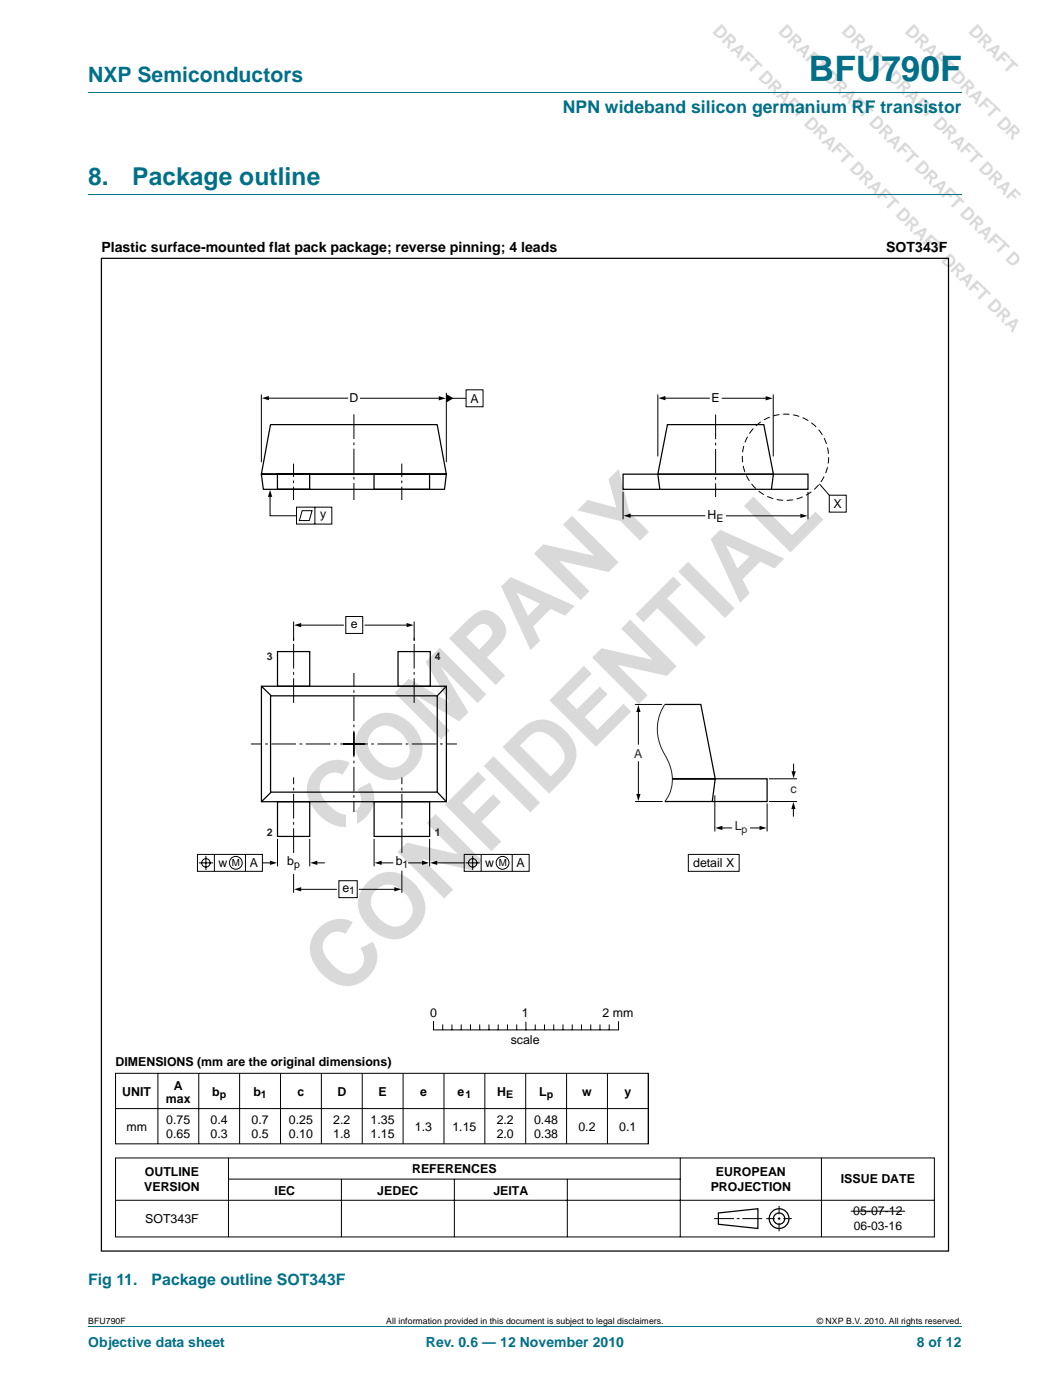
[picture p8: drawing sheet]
<svg xmlns="http://www.w3.org/2000/svg" width="210mm" height="280mm" viewBox="0 0 210 280" stroke-linecap="round" stroke-linejoin="round" font-family="sans-serif">
<path d="M17.6 18.5h174.7M17.6 39h174.7M17.6 265.5h174.7" fill="none" stroke="#007088" stroke-width=".2"/>
<g fill="none" stroke="#000" stroke-width=".2">
<path d="M131.5 78.9v12.4M132.7 79.7h9.1M144.4 79.7h8.9M154.6 78.9v12.4M124.6 98.4v5.5M161.5 98.4v5.5M163.8 96.8l2 2.3M165.8 99.1h3.4v3.4h-3.4zM127 140.9h5.4M127.6 142.2v6.7M127.6 152.4v6.7M142.9 159.1v7.3"/>
<path d="M153.7 155.8h5.6M158.6 152.9v1.7M127 160.4h5.5M137.6 170.9h10.2v3.4h-10.2zM144.1 165.7h2.2M150 165.7h2.1M153.4 160.7v5.7M153.7 160.4h5.6M158.6 161.6v1.7M23.1 214.7h106.5v14.2h-106.5zM31.6 214.7v14.1M39.7 214.7v14.2"/>
<path d="M47.9 214.7v14.2M56.1 214.7v14.2M64.2 214.7v14.2M72.4 214.7v14.2M80.6 214.7v14.2M86.7 204.4v1.7h36.9v-1.7M88.5 205.1v.9M88.8 214.7v14.2M90.4 205.1v.9M92.2 205.1v.9M94 205.1v.9M95.9 205.1v.9"/>
<path d="M96.9 214.7v14.2M97.7 205.1v.9M99.6 205.1v.9M101.4 205.1v.9M103.3 205.1v.9M105.1 214.7v14.2M105.1 204.5v1.5M107 205.1v.9M108.8 205.1v.9M110.7 205.1v.9M112.5 205.1v.9M113.3 214.7v14.2"/>
<path d="M114.4 205.1v.9M116.2 205.1v.9M118.1 205.1v.9M119.9 205.1v.9M121.4 214.7v14.2M121.8 205.1v.9M129.6 214.7v14.2M23.1 231.7h163.7v15.8h-163.7zM23.1 221.8h106.5M45.7 231.7v15.8M45.7 235.9h90.3M68.3 235.9v11.6"/>
<path d="M90.8 235.9v11.6M113.4 235.9v11.6M136 231.7v15.8M164.2 231.7v15.8M23.1 240.1h163.7M142.8 243.8h3.9M147.3 243.8h.5M148.4 243.8h4M153.2 243.8h1.7M155.5 243.8h.5M155.7 241.3v1.7M155.7 243.5v.6"/>
<path d="M155.7 244.7v1.7M156.6 243.8h1.7"/>
</g>
<g fill="none" stroke="#000" stroke-width=".25">
<path d="M20.3 51.7h169.3v198.6h-169.3zM124.6 94.9h36.9v3h-36.9zM132.9 140.9h7.2l2.9 14.9h-8.6h19v4.6h-20.5M143 155.8l-.6 4.6M143.6 242.7l7.9-.9v4l-7.9-.9z"/>
<circle cx="155.7" cy="243.8" r="1.98"/>
<circle cx="155.7" cy="243.8" r="1.13"/>
</g>
<path d="M131.6 79.7l1.4-.5v.9zM153.1 79.3l1.4 .4-1.4 .4zM127.6 141l.5 1.5h-.9zM127.2 158.9h.9l-.5 1.4zM158.2 154.3h.9l-.5 1.4zM143 165.7l1.4-.5v.9zM151.8 165.2l1.5 .5-1.5 .4zM158.6 160.5l.4 1.4h-.8z" fill="#000"/>
<path d="M132.9 140.9a9 9 0 0 0 0 10.1 8 8 0 0 1 .3 9l-.3 .4" fill="none" stroke="#231f20" stroke-width=".2"/>
<path d="M170.1 242.3h10.8z" fill="#000" stroke="#000" stroke-width=".2"/>
<circle cx="157" cy="91.5" r="8.6" fill="none" stroke="#000" stroke-width=".2" stroke-dasharray="1.2 .7 0 0" stroke-linecap="butt"/>
<path d="M143.1 101.6v-18.7" fill="none" stroke="#000" stroke-width=".2" stroke-dasharray="4.9 .7 .5 .7" stroke-linecap="butt"/>
<path d="M142.7 99.4h.7v4.1h-.7z" fill="#fff"/>
<path d="M52.2 94.9h37l-.3 3h-36.3zM54.1 85h33.3l1.8 9.9h-37zM55.5 94.9h6.4v3h-6.4zM74.8 94.9h11.1v3h-11.1zM131.5 94.9l.4 3M133.4 85h19.3l1.9 9.9h-23.1zM154.6 94.9l-.4 3" fill="none" stroke="#000" stroke-width=".25"/>
<path d="M52.2 78.9v13.6M53.5 79.7h16M72.1 79.7h15.9M89.2 78.6v13.9M90.4 79.7h2.8M93.2 78h3.4v3.4h-3.4zM59.3 101.5h7v3.4h-7zM60.4 102.2h2l-.6 1.9h-2zM62.9 101.5v3.4M125.8 103.2h15.1M145.2 103.2h15.1" fill="none" stroke="#000" stroke-width=".2"/>
<path d="M52.3 79.7l1.5-.5v.9zM87.7 79.3l1.4 .4-1.4 .4zM89.2 78.8l1.4 .9-1.4 .8zM124.7 103.2l1.4-.4v.8zM160 102.8l1.4 .4-1.4 .4z" fill="#000"/>
<path d="M58.7 102.3v-9.5M80.3 102.3v-9.5" fill="none" stroke="#000" stroke-width=".2" stroke-dasharray="4.9 .7 .5 .7" stroke-linecap="butt"/>
<path d="M58.4 100h.6v4.1h-.6z" fill="#fff"/>
<path d="M70.8 101.6v-18.8" fill="none" stroke="#000" stroke-width=".2" stroke-dasharray="4.9 .7 .5 .7" stroke-linecap="butt"/>
<g fill="#fff">
<path d="M70.4 100h.7v4.1h-.7z"/>
<path d="M80 100h.6v4.1h-.6z"/>
</g>
<g fill="none" stroke="#000" stroke-width=".2">
<path d="M54 99.1v4.1h5.3M58.7 124.4v3.9M59.9 125.1h8.8M69.1 123.3h3.4v3.4h-3.4zM73 125.1h8.6M82.8 124.4v3.9M39.5 170.9h13v3.4h-13zM39.8 172.6h2.8M41.2 171.2v2.9M42.9 170.9v3.4M49.1 170.9v3.4M52.6 172.6h1.6"/>
<path d="M55.5 167.8v5.5M58.7 174.8v3.8M59.9 177.9h7.3M61.9 167.8v5.5M63.1 172.6h1.7M67.7 176.2h3.7v3.4h-3.7zM71.8 177.9h7.3M74.8 167.8v5.5M76 172.6h2.5M80.3 174.2v4.4M81.7 172.6h3M85.9 167.8v5.5"/>
<path d="M92.7 172.6h-5.6M92.8 170.9h13v3.4h-13zM93.1 172.6h2.8M94.5 171.2v2.9M96.2 170.9v3.4M102.4 170.9v3.4"/>
<circle cx="41.2" cy="172.6" r=".85"/>
<circle cx="47.1" cy="172.6" r="1.28"/>
<circle cx="94.5" cy="172.6" r=".85"/>
<circle cx="100.5" cy="172.6" r="1.28"/>
</g>
<path d="M54 98l.4 1.4h-.8zM58.8 125.1l1.4-.5v.9zM81.3 124.6l1.4 .5-1.4 .4zM54 172.2l1.4 .4-1.4 .5zM58.8 177.9l1.4-.4v.8zM62 172.6l1.4-.4v.9zM74.9 172.6l1.4-.4v.9zM78.8 177.5l1.4 .4-1.4 .4zM84.4 172.2l1.4 .4-1.4 .5zM86 172.6l1.4-.4v.9z" fill="#000"/>
<path d="M58.7 140.6v-13.6M68.6 148.9h22.7M70.7 146.5v19M70.7 151.1v-18.8M72.9 148.9h-22.7M82.8 140.6v-13.6M58.7 170.7v-15.2M80.3 170.7v-15.2" fill="none" stroke="#000" stroke-width=".2" stroke-dasharray="4.9 .7 .5 .7" stroke-linecap="butt"/>
<path d="M52.3 137.3h36.9v23.1h-36.9zM52.3 137.3l1.9 1.9M54.1 139.2h33.3v19.3h-33.3zM55.5 130.4h6.4v6.9h-6.4zM79.6 130.4h6.4v6.9h-6.4zM89.2 137.3l-1.8 1.9M54.2 158.5l-1.9 1.9M87.4 158.5l1.8 1.9M55.5 160.4h6.4v6.9h-6.4zM74.8 160.4h11.1v6.9h-11.1z" fill="none" stroke="#000" stroke-width=".25"/>
<g fill="#fff">
<path d="M69.4 130.2h2.1v4.5h-2.1z"/>
<path d="M69.1 162.5h2.2v4.5h-2.2z"/>
</g>
<g font-size="18.3" fill="#d9d9d9">
<text x="67.9" y="168.3" transform="rotate(-45 67.9 168.3)">COMPANY</text>
<text x="68.5" y="200.1" transform="rotate(-45 68.5 200.1)">CONFIDENTIAL</text>
</g>
<text font-size="7" fill="#007088" x="161.7" y="16.2">BFU790F</text>
<g font-size="4.9" fill="#007088">
<text x="17.6" y="37">8.</text>
<text x="26.4" y="37">Package outline</text>
</g>
<text font-size="4.2" fill="#007088" x="17.6" y="16.4">NXP Semiconductors</text>
<g font-size="3.5" fill="#d9d9d9">
<text x="142.3" y="6.4" transform="rotate(45 142.3 6.4)">DRAFT DRAFT DRAFT DRAFT DRAFT DRAFT DRA</text>
<text x="155.4" y="6.4" transform="rotate(45 155.4 6.4)">DRAFT DRAFT DRAFT DRAFT DRAFT D</text>
<text x="168.1" y="6.4" transform="rotate(45 168.1 6.4)">DRAFT DRAFT DRAFT DRAF</text>
<text x="180.8" y="6.4" transform="rotate(45 180.8 6.4)">DRAFT DRAFT DR</text>
</g>
<text font-size="3.5" fill="#007088" x="112.5" y="22.6">NPN wideband silicon germanium RF transistor</text>
<g font-size="3.2" fill="#007088">
<text x="17.6" y="257">Fig 11.</text>
<text x="30.3" y="257">Package outline SOT343F</text>
</g>
<g font-size="2.8">
<text x="20.3" y="50.5">Plastic surface-mounted flat pack package; reverse pinning; 4 leads</text>
<text x="177.2" y="50.5">SOT343F</text>
</g>
<g font-size="2.8" fill="#007088">
<text x="17.6" y="269.5">Objective data sheet</text>
<text x="85.1" y="269.5">Rev. 0.6 — 12 November 2010</text>
<text x="183.3" y="269.5">8 of 12</text>
</g>
<g font-size="2.5">
<text x="69.9" y="80.5">D</text>
<text x="94" y="80.5">A</text>
<text x="142.2" y="80.5">E</text>
<text x="166.7" y="101.6">X</text>
<text x="64" y="103.7">y</text>
<text x="141.5" y="103.9">H</text>
<text x="70.1" y="125.7">e</text>
<text x="43.7" y="173.5">w</text>
<text x="49.9" y="173.5">A</text>
<text x="57.4" y="173.1">b</text>
<text x="79.1" y="173.1">b</text>
<text x="97" y="173.5">w</text>
<text x="103.3" y="173.5">A</text>
<text x="138.6" y="173.5">detail X</text>
<text x="68.4" y="178.5">e</text>
<text x="86" y="203.4">0</text>
<text x="104.3" y="203.4">1</text>
<text x="120.4" y="203.4">2 mm</text>
<text x="102.1" y="208.9">scale</text>
<text x="23.1" y="213.3">DIMENSIONS (mm are the original dimensions)</text>
<text x="24.4" y="219.3">UNIT</text>
<text x="33.2" y="220.6">max</text>
<text x="34.8" y="218.1">A</text>
<text x="42.4" y="219.3">b</text>
<text x="50.6" y="219.3">b</text>
<text x="59.5" y="219.3">c</text>
<text x="67.4" y="219.3">D</text>
<text x="75.7" y="219.3">E</text>
<text x="84" y="219.3">e</text>
<text x="91.5" y="219.3">e</text>
<text x="99.4" y="219.3">H</text>
<text x="107.8" y="219.3">L</text>
<text x="116.4" y="219.3">w</text>
<text x="124.8" y="219.3">y</text>
<text x="25.3" y="226.3">mm</text>
<text x="33.2" y="224.9">0.75</text>
<text x="33.2" y="227.7">0.65</text>
<text x="42.1" y="224.9">0.4</text>
<text x="42.1" y="227.7">0.3</text>
<text x="50.3" y="224.9">0.7</text>
<text x="50.3" y="227.7">0.5</text>
<text x="57.8" y="224.9">0.25</text>
<text x="57.8" y="227.7">0.10</text>
<text x="66.6" y="224.9">2.2</text>
<text x="66.6" y="227.7">1.8</text>
<text x="74.1" y="224.9">1.35</text>
<text x="74.1" y="227.7">1.15</text>
<text x="83" y="226.3">1.3</text>
<text x="90.4" y="226.3">1.15</text>
<text x="99.3" y="224.9">2.2</text>
<text x="99.3" y="227.7">2.0</text>
<text x="106.8" y="224.9">0.48</text>
<text x="106.8" y="227.7">0.38</text>
<text x="115.6" y="226.3">0.2</text>
<text x="123.8" y="226.3">0.1</text>
<text x="28.8" y="238.3">VERSION</text>
<text x="29" y="235.3">OUTLINE</text>
<text x="54.9" y="239">IEC</text>
<text x="75.4" y="239">JEDEC</text>
<text x="82.4" y="234.8">REFERENCES</text>
<text x="98.6" y="239">JEITA</text>
<text x="142.1" y="238.3">PROJECTION</text>
<text x="143.1" y="235.3">EUROPEAN</text>
<text x="168.1" y="236.8">ISSUE DATE</text>
<text x="29" y="244.7">SOT343F</text>
<text x="170.6" y="243.2">05-07-12</text>
</g>
<g font-size="2.5" fill="#231f20">
<text x="126.8" y="151.6">A</text>
<text x="158" y="158.7">c</text>
<text x="146.9" y="166.1">L</text>
</g>
<text font-size="2.4" x="170.7" y="246.1">06-03-16</text>
<g font-size="2.1">
<text x="143.2" y="104.4">E</text>
<text x="58.8" y="173.6">p</text>
<text x="80.5" y="173.6">1</text>
<text x="69.8" y="179">1</text>
<text x="43.9" y="219.8">p</text>
<text x="52.2" y="219.8">1</text>
<text x="93" y="219.8">1</text>
<text x="101.2" y="219.8">E</text>
<text x="109.3" y="219.8">p</text>
</g>
<g font-size="2.1" fill="#231f20">
<text x="53.3" y="132">3</text>
<text x="86.9" y="132">4</text>
<text x="53.3" y="167.2">2</text>
<text x="86.9" y="167.2">1</text>
<text x="148.3" y="166.6">p</text>
</g>
<g font-size="1.9">
<text x="46.4" y="173.3">M</text>
<text x="99.7" y="173.3">M</text>
</g>
<g font-size="1.7">
<text x="17.6" y="264.9">BFU790F</text>
<text x="77.2" y="264.9">All information provided in this document is subject to legal disclaimers.</text>
<text x="163.3" y="264.9">© NXP B.V. 2010. All rights reserved.</text>
</g>
</svg>
